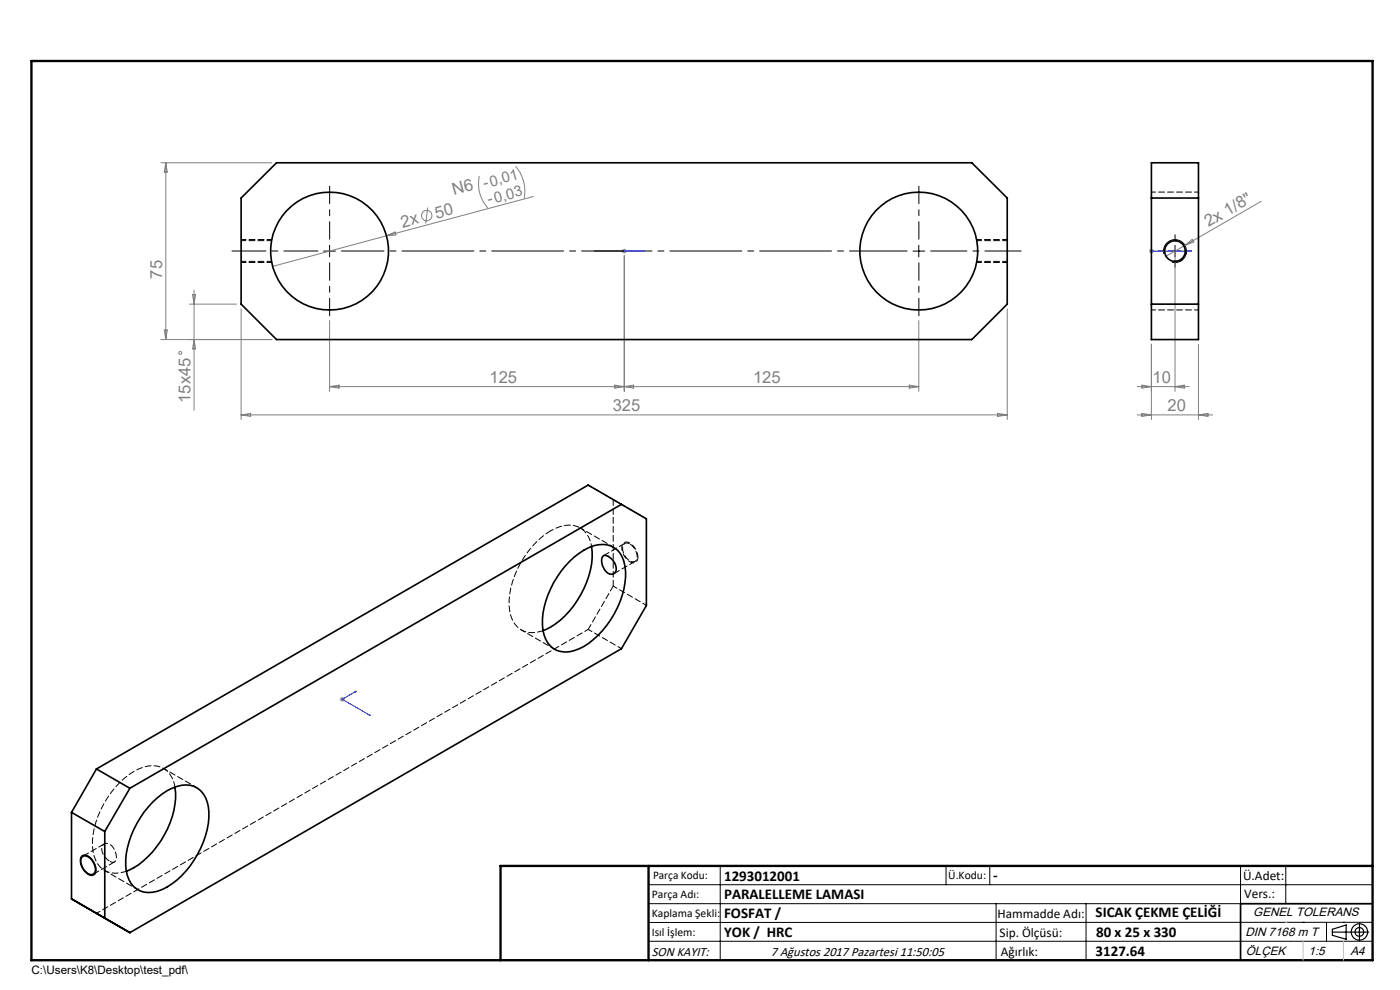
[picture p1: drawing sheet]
<svg xmlns="http://www.w3.org/2000/svg" width="297mm" height="210mm" viewBox="0 0 297 210" stroke-linecap="round" stroke-linejoin="round" font-family="sans-serif">
<g fill="none" stroke="#808080" stroke-width=".21">
<path d="M34.1 34.5h23.6M35.2 34.5l.3 2h-.6zM35.2 34.5v37.5M101.7 37.3a7.9 7.9 0 0 0 1.8 6.9M109.4 35.3a7.9 7.9 0 0 1 1.8 6.8M82 50l1.8-.8 .2 .6zM90.7 44l-.4 3.4M113.1 41.7l-55.2 14.8M131.9 53.3h1M132 52.9l.8 .7M132.4 52.8v1M132.4 54.2v28.8"/>
<path d="M132.8 52.9l-.8 .7M243.8 53.3h1M243.9 52.9l.7 .7M244.3 52.8v1M244.6 52.9l-.7 .7M249.3 54.2v28.8M251.4 52.1l-4.2 2.4M251.4 52.1l1.5-1.3 .4 .5zM267.5 42.7l-16.1 9.4M34.1 72h23.6M34.9 70h.6l-.3 2zM40.2 64.5h10"/>
<path d="M40.9 62.5h.6l-.3 2zM41.2 61.5v25.5M41.2 72l.3 2h-.6zM51.2 65.5v23.5M69.9 68v15M194.9 68v15M213.7 65.5v23.5M244.3 73v16M254.2 73v16M51.2 88h162.5M51.2 88l2-.3v.6zM69.9 82h125"/>
<path d="M69.9 82l2-.3v.6zM130.4 81.7l4 .6v-.6l-4 .6zM192.9 81.7l2 .3-2 .3zM211.7 87.7l2 .3-2 .3zM241.3 82h11M241.3 88h15.9M242.3 81.7l2 .3-2 .3zM242.3 87.7l2 .3-2 .3zM249.3 82l1.9-.3v.6zM254.2 88l2.1-.3v.6zM72.1 148.3h1M72.2 148l.8 .7"/>
<path d="M72.6 147.8v1M73 148l-.8 .7"/>
<circle cx="90.5" cy="45.7" r="1.11"/>
<circle cx="38.2" cy="74.9" r=".32"/>
</g>
<g fill="none" stroke="#000" stroke-width=".21">
<path d="M68.7 53.3h2.5M69.9 52v2.5M193.7 53.3h2.5M194.9 52v2.5M246.9 53.9a2.44 2.44 0 0 1 2.2-3.1 2.44 2.44 0 0 1 2.6 2.7 2.44 2.44 0 0 1-3.1 2.1M248 53.3h2.5M249.3 52v2.5M17.4 181.5a1.99 1.99 0 0 1 2.5 1.3 2.07 2.07 0 0 1 0 2.9 2.33 2.33 0 0 1-2.5-1.7 2.39 2.39 0 0 1 0-2.5zM137.6 187.7h153.6M137.6 191.7h153.6M137.6 199.7h153.6M152.8 183.7v20"/>
<path d="M200.7 183.7v4M210 183.7v4M211.3 191.7v12M230.4 191.7v12M263.2 183.7v20M272.8 183.7v8M276.4 195.6h.1M281.4 195.6v4.1M285 195.6h.1M291.2 195.6l-153.6 .1"/>
</g>
<path d="M250.9 55l-.6 .4" fill="none" stroke="#000" stroke-width=".21" stroke-dasharray="1.3 .6" stroke-dashoffset=".4" stroke-linecap="butt"/>
<path d="M135.3 118.2a3.2 3.2 0 0 0-2.7-3.2 1.79 1.79 0 0 0-.3 2.7 2.33 2.33 0 0 0 2.5 1.6l.5-.6v-.5" fill="none" stroke="#000" stroke-width=".21" stroke-dasharray="1.3 .6" stroke-dashoffset=".2" stroke-linecap="butt"/>
<g fill="none" stroke="#000" stroke-width=".25">
<path d="M282.6 197.7h7.8M282.6 197.1l3-.9v3l-3-.8zM288.4 195.8v3.8M106.2 203.7h185"/>
<circle cx="288.4" cy="197.7" r="1.74"/>
<circle cx="288.4" cy="197.7" r=".93"/>
</g>
<path d="M132.3 53.3h.2zM132.4 53.3h.1M132.4 53.3h4.3M136.7 53.3h-.5h.5M244.2 53.3h.2zM244.3 53.3h.1M244.3 53.3h8.4M252.7 53.3h-.4h.4M75.2 146.7l.4-.1-.2 .2zM75.6 146.6l-3 1.7 6 3.5M78.2 151.7l.2-.1 .2 .2z" fill="none" stroke="#00f" stroke-width=".21"/>
<path d="M251.7 53.1v.7" fill="none" stroke="#000" stroke-width=".21" stroke-dasharray="1.3 .6" stroke-dashoffset=".3"/>
<path d="M251.7 53.8l-.1 .2" fill="none" stroke="#000" stroke-width=".21" stroke-dasharray="1.3 .6"/>
<path d="M51.2 55.7h6.5M57.7 50.8h-6.5M207.2 55.7h6.5M213.7 50.8h-6.5" fill="none" stroke="#000" stroke-width=".21" stroke-dasharray="1.3 .6" stroke-dashoffset=".2"/>
<path d="M246.8 53.2h-1M249.3 50.7v-.9M249.3 55.7v1M251.8 53.2h.9" fill="none" stroke="#000" stroke-width=".21" stroke-dasharray="15.2 1.3 1.3 1.3"/>
<path d="M69.9 50.7v-11.2M69.9 55.7v11.3M194.9 50.7v-11.2M194.9 55.7v11.3" fill="none" stroke="#000" stroke-width=".21" stroke-dasharray="15.2 1.3 1.3 1.3" stroke-dashoffset="11.5"/>
<path d="M67.4 53.2h-18.2" fill="none" stroke="#000" stroke-width=".21" stroke-dasharray="15.2 1.3 1.3 1.3" stroke-dashoffset="8"/>
<path d="M72.4 53.2h60" fill="none" stroke="#000" stroke-width=".21" stroke-dasharray="15.2 1.3 1.3 1.3" stroke-dashoffset="6.2"/>
<path d="M192.4 53.2h-66.3" fill="none" stroke="#000" stroke-width=".21" stroke-dasharray="15.2 1.3 1.3 1.3" stroke-dashoffset="3"/>
<path d="M197.4 53.2h19.2" fill="none" stroke="#000" stroke-width=".21" stroke-dasharray="15.2 1.3 1.3 1.3" stroke-dashoffset="7.5"/>
<path d="M291.2 191.7h-28v12" fill="none" stroke="#000" stroke-width=".35"/>
<path d="M6.7 12.9h284.5v190.8h-284.5zM137.6 183.7v20M291.2 183.7h-185v20" fill="none" stroke="#000" stroke-width=".5"/>
<path d="M276.4 199.7v4M285 199.7v4" fill="none" stroke="#c0c0c0" stroke-width=".21"/>
<path d="M272.8 195.6h.1" fill="none" stroke="#c0c0c0" stroke-width=".25"/>
<g fill="#00f">
<path d="M136.2 53.3h.5zM132.3 53.3h.2z"/>
<path d="M75.2 146.7l.2 .1 .2-.2zM78.2 151.7l.4 .1-.2-.2z"/>
<path d="M244.2 53.3h.2zM252.3 53.3h.4z"/>
</g>
<g fill="none" stroke="#000" stroke-width=".35">
<path d="M244.3 34.5h9.9v37.5h-9.9zM51.2 42l7.5-7.5h147.5l7.5 7.5v22.5l-7.5 7.5h-147.5l-7.5-7.5zM244.3 42h9.9M244.3 64.5h9.9M120.9 119.1a10.9 10.9 0 0 1 6.9-3.6 4.7 4.7 0 0 1 4.8 4.6 17.8 17.8 0 0 1-4.8 13.6 12.8 12.8 0 0 1-6.9 4.5 4.6 4.6 0 0 1-5.5-3.5 16 16 0 0 1 2.8-12.3l.8-1.2zM125.5 115.9a18.4 18.4 0 0 1-5.7 14.8 13.4 13.4 0 0 1-4.6 3.1M127.8 118.1a1.07 1.07 0 0 1 1.6 .2 2.64 2.64 0 0 1 1.1 3.2 1.33 1.33 0 0 1-2.1-.5 2.94 2.94 0 0 1-.6-2.9zM131.8 107l-104.2 60.2M15.2 172.3l7 4.1M20.5 163.1l104.3-60.2 12.3 7.2v18.3l-5.3 9.2-104.2 60.2-12.4-7.1v-18.4M20.5 163.1l-5.3 9.2M20.5 163.1l7.1 4.1"/>
<path d="M22.2 176.4v18.4M27.6 167.2l-5.4 9.2M32.5 170.1a10.9 10.9 0 0 1 7-3.6 4.9 4.9 0 0 1 4.7 4.6 18.2 18.2 0 0 1-4.7 13.6 11.5 11.5 0 0 1-8 4.6 4.9 4.9 0 0 1-4.7-4.6 18.1 18.1 0 0 1 4.7-13.6zM37.1 167a18 18 0 0 1-5.7 14.7 12.3 12.3 0 0 1-4.6 3.1M17.5 181.7a1.92 1.92 0 0 1 2.4 1.3 1.94 1.94 0 0 1 0 2.4 1.21 1.21 0 0 1-1.6-.4 2.92 2.92 0 0 1-1-3z"/>
<circle cx="69.9" cy="53.3" r="12.5"/>
<circle cx="194.9" cy="53.3" r="12.5"/>
<circle cx="249.3" cy="53.3" r="2.19"/>
</g>
<path d="M51.2 55.4h6.4M57.6 51h-6.4M207.2 55.4h6.5M213.7 51h-6.5M250 51.2l-.7-.2" fill="none" stroke="#000" stroke-width=".21" stroke-dasharray="1.3 .6" stroke-dashoffset=".3"/>
<path d="M249.3 51l-.1 .1M130.1 124.3v-18.3" fill="none" stroke="#000" stroke-width=".21" stroke-dasharray="1.3 .6"/>
<path d="M249.2 55.4l.9-.1" fill="none" stroke="#000" stroke-width=".21" stroke-dasharray="1.3 .6" stroke-dashoffset=".5"/>
<path d="M254.3 40.7h-10M244.3 65.7h10M124.8 102.9l5.3 3.1M130.1 106l7.1 4M130.1 116.1l-7-4.1M110.6 133.6l7.1 4.1M124.8 133.5l7.1 4.1M137.2 128.4l-7.1-4.1M41.8 167.1l-7.1-4.1M20.5 193.7l104.3-60.2M22.2 184.6l7.1 4.1" fill="none" stroke="#000" stroke-width=".21" stroke-dasharray="1.3 .6" stroke-dashoffset=".4"/>
<path d="M23.3 182.7a2.89 2.89 0 0 1-1.5-3.3 1.34 1.34 0 0 1 2.2 .4 2.77 2.77 0 0 1 .4 2.9l-.5 .2-.6-.2" fill="none" stroke="#000" stroke-width=".21" stroke-dasharray="1.3 .6" stroke-dashoffset="-.2"/>
<path d="M116.8 112.6a19.4 19.4 0 0 0-8.8 15.9 5.8 5.8 0 0 0 3.1 5.4 5.7 5.7 0 0 0 4.1-.1M130.1 124.3l-5.3 9.2M37.1 166.9a4.8 4.8 0 0 0-6.6-4.2 17.3 17.3 0 0 0-9.7 10.4 12.5 12.5 0 0 0-.5 9.4 4.8 4.8 0 0 0 6.5 2.3" fill="none" stroke="#000" stroke-width=".21" stroke-dasharray="1.3 .6" stroke-dashoffset=".1"/>
<path d="M125.5 115.9a4.8 4.8 0 0 0-6.6-4.2l-2.1 .9" fill="none" stroke="#000" stroke-width=".21" stroke-dasharray="1.3 .6" stroke-dashoffset=".7"/>
<path d="M132.5 115.3l-4.5 2.6M133.6 115.4a3.1 3.1 0 0 1 1.4 3.3 1.08 1.08 0 0 1-1.8 0 2.98 2.98 0 0 1-1-3.1 .93 .93 0 0 1 1.4-.2M130.2 121.7l4.5-2.6M22.1 179l-4.5 2.6M19.8 185.4l4.5-2.6" fill="none" stroke="#000" stroke-width=".21" stroke-dasharray="1.3 .6" stroke-dashoffset="-.1"/>
<g font-size="3.5" fill="#808080">
<text x="96.3" y="41.3" transform="rotate(-15 96.3 41.3)">N6 -0,01</text>
<text x="92.6" y="46.4" transform="rotate(-15 92.6 46.4)">50</text>
<text x="85.4" y="48.3" transform="rotate(-15 85.4 48.3)">2x</text>
<text x="256.4" y="48.2" transform="rotate(-30 256.4 48.2)">2x 1/8&quot;</text>
<text x="34.4" y="59.1" transform="rotate(-90 34.4 59.1)">75</text>
<text x="103.8" y="81.2">125</text>
<text x="159.7" y="81.2">125</text>
<text x="244.5" y="81.2">10</text>
<text x="40.4" y="85.4" transform="rotate(-90 40.4 85.4)">15x45</text>
<text x="130" y="87.2">325</text>
<text x="247.7" y="87.2">20</text>
</g>
<text font-size="3.2" fill="#808080" x="103.7" y="43.4" transform="rotate(-15 103.7 43.4)">-0,03</text>
<g font-size="3.2">
<text x="153.6" y="186.8">1293012001</text>
<text x="153.6" y="190.8">PARALELLEME LAMASI</text>
<text x="210.7" y="186.6">-</text>
<text x="153.6" y="194.8">FOSFAT /</text>
<text x="232.4" y="194.5">SICAK ÇEKME ÇELİĞİ</text>
<text x="153.6" y="198.8">YOK / HRC</text>
<text x="232.4" y="202.8">3127.64</text>
<text x="232.5" y="198.8">80 x 25 x 330</text>
</g>
<g font-size="2.8">
<text x="263.7" y="186.7">Ü.Adet:</text>
<text x="263.9" y="190.5">Vers.:</text>
<text x="211.6" y="194.8">Hammadde Adı:</text>
<text x="138.3" y="202.8">SON KAYIT:</text>
<text x="163.6" y="202.8">7 Ağustos 2017 Pazartesi 11:50:05</text>
<text x="212.1" y="198.7">Sip. Ölçüsü:</text>
<text x="212.3" y="202.7">Ağırlık:</text>
</g>
<g font-size="2.6">
<text x="265.9" y="194.4">GENEL TOLERANS</text>
<text x="264.2" y="198.5">DIN 7168 m T</text>
<text x="264.3" y="202.6">ÖLÇEK</text>
<text x="277.6" y="202.6">1:5</text>
<text x="286.5" y="202.6">A4</text>
</g>
<g font-size="2.5">
<text x="138.3" y="190.5">Parça Adı:</text>
<text x="138.5" y="186.5">Parça Kodu:</text>
<text x="201.2" y="186.5">Ü.Kodu:</text>
<text x="138.3" y="194.5">Kaplama Şekli:</text>
<text x="138.3" y="198.6">Isıl İşlem:</text>
<text x="6.7" y="206.7">C:\Users\K8\Desktop\test_pdf\</text>
</g>
</svg>
